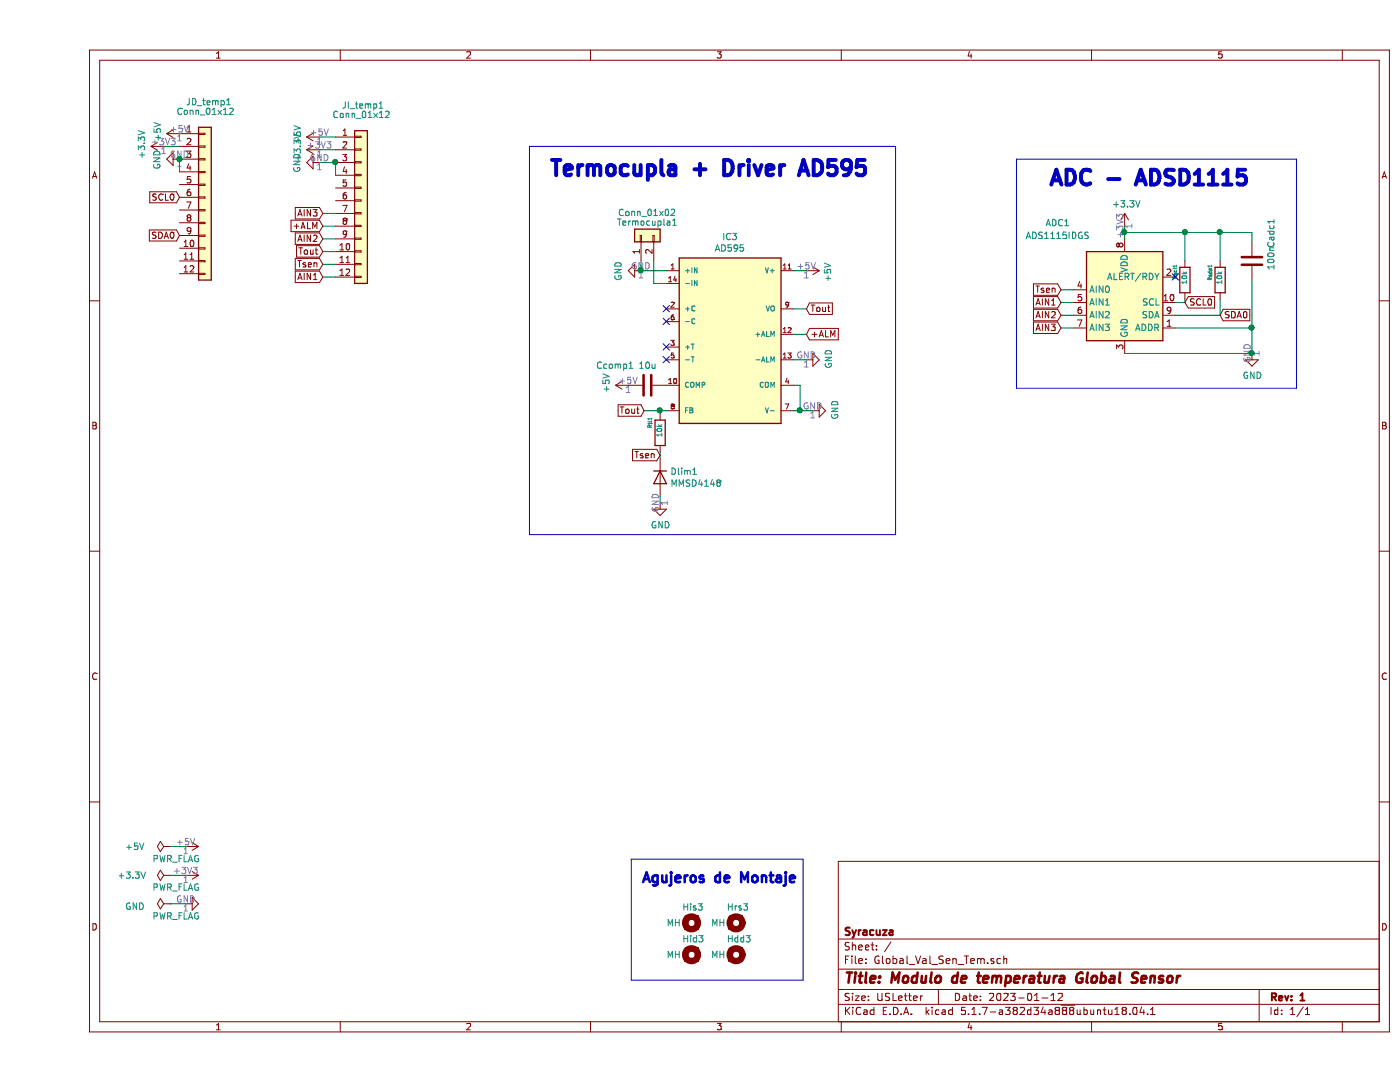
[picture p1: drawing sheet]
EESchema Schematic File Version 4
EELAYER 30 0
EELAYER END
$Descr USLetter 11000 8500
encoding utf-8
Sheet 1 1
Title "Modulo de temperatura Global Sensor"
Date "2023-01-12"
Rev "1"
Comp "Syracuza"
Comment1 ""
Comment2 ""
Comment3 ""
Comment4 ""
$EndDescr
$Comp
L power:PWR_FLAG #FLG01
U 1 1
P 1025 7100
F 0 "#FLG01" H 1025 7175 50  0001 C CNN
F 1 "PWR_FLAG" V 925 7050 50  0000 C CNN
F 2 "" H 1025 7100 50  0001 C CNN
F 3 "~" H 1025 7100 50  0001 C CNN
	1    1025 7100
	0    -1   -1   0   
$EndComp
$Comp
L power:GND #PWR01
U 1 1
P 1150 7100
F 0 "#PWR01" H 1150 6850 50  0001 C CNN
F 1 "GND" V 1125 7500 50  0000 C CNN
F 2 "" H 1150 7100 50  0001 C CNN
F 3 "" H 1150 7100 50  0001 C CNN
	1    1150 7100
	0    -1   -1   0   
$EndComp
Wire Wire Line
	1150 7100 1025 7100
$Comp
L power:PWR_FLAG #FLG02
U 1 1
P 1025 6875
F 0 "#FLG02" H 1025 6950 50  0001 C CNN
F 1 "PWR_FLAG" V 925 6825 50  0000 C CNN
F 2 "" H 1025 6875 50  0001 C CNN
F 3 "~" H 1025 6875 50  0001 C CNN
	1    1025 6875
	0    -1   -1   0   
$EndComp
$Comp
L power:+3.3V #PWR02
U 1 1
P 1150 6875
F 0 "#PWR02" H 1150 6725 50  0001 C CNN
F 1 "+3.3V" V 1150 6450 50  0000 C CNN
F 2 "" H 1150 6875 50  0001 C CNN
F 3 "" H 1150 6875 50  0001 C CNN
	1    1150 6875
	0    1    1    0   
$EndComp
Wire Wire Line
	1150 6875 1025 6875
$Comp
L power:+5V #PWR07
U 1 1
P 1150 6650
F 0 "#PWR07" H 1150 6500 50  0001 C CNN
F 1 "+5V" V 1150 6250 50  0000 C CNN
F 2 "" H 1150 6650 50  0001 C CNN
F 3 "" H 1150 6650 50  0001 C CNN
	1    1150 6650
	0    1    1    0   
$EndComp
$Comp
L power:PWR_FLAG #FLG03
U 1 1
P 1025 6650
F 0 "#FLG03" H 1025 6725 50  0001 C CNN
F 1 "PWR_FLAG" V 925 6600 50  0000 C CNN
F 2 "" H 1025 6650 50  0001 C CNN
F 3 "~" H 1025 6650 50  0001 C CNN
	1    1025 6650
	0    -1   -1   0   
$EndComp
Wire Wire Line
	1150 6650 1025 6650
$Comp
L Mechanical:MountingHole Hid3
U 1 1
P 5125 7500
F 0 "Hid3" H 5050 7625 50  0000 L CNN
F 1 "MH" H 4925 7500 50  0000 L CNN
F 2 "MountingHole:MountingHole_2.2mm_M2_DIN965" H 5125 7500 50  0001 C CNN
F 3 "~" H 5125 7500 50  0001 C CNN
	1    5125 7500
	1    0    0    -1  
$EndComp
$Comp
L Mechanical:MountingHole His3
U 1 1
P 5125 7250
F 0 "His3" H 5050 7375 50  0000 L CNN
F 1 "MH" H 4925 7250 50  0000 L CNN
F 2 "MountingHole:MountingHole_2.2mm_M2_DIN965" H 5125 7250 50  0001 C CNN
F 3 "~" H 5125 7250 50  0001 C CNN
	1    5125 7250
	1    0    0    -1  
$EndComp
$Comp
L Mechanical:MountingHole Hdd3
U 1 1
P 5475 7500
F 0 "Hdd3" H 5400 7625 50  0000 L CNN
F 1 "MH" H 5275 7500 50  0000 L CNN
F 2 "MountingHole:MountingHole_2.2mm_M2_DIN965" H 5475 7500 50  0001 C CNN
F 3 "~" H 5475 7500 50  0001 C CNN
	1    5475 7500
	1    0    0    -1  
$EndComp
$Comp
L Mechanical:MountingHole Hrs3
U 1 1
P 5475 7250
F 0 "Hrs3" H 5400 7375 50  0000 L CNN
F 1 "MH" H 5275 7250 50  0000 L CNN
F 2 "MountingHole:MountingHole_2.2mm_M2_DIN965" H 5475 7250 50  0001 C CNN
F 3 "~" H 5475 7250 50  0001 C CNN
	1    5475 7250
	1    0    0    -1  
$EndComp
$Comp
L Connector_Generic:Conn_01x12 JD_temp1
U 1 1
P 1300 1550
F 0 "JD_temp1" H 1150 2300 50  0000 L CNN
F 1 "Conn_01x12" H 1075 2225 50  0000 L CNN
F 2 "Connector_PinSocket_2.00mm:PinSocket_1x12_P2.00mm_Vertical" H 1300 1550 50  0001 C CNN
F 3 "~" H 1300 1550 50  0001 C CNN
	1    1300 1550
	1    0    0    -1  
$EndComp
$Comp
L Connector_Generic:Conn_01x12 JI_temp1
U 1 1
P 2525 1575
F 0 "JI_temp1" H 2375 2325 50  0000 L CNN
F 1 "Conn_01x12" H 2300 2250 50  0000 L CNN
F 2 "Connector_PinSocket_2.00mm:PinSocket_1x12_P2.00mm_Vertical" H 2525 1575 50  0001 C CNN
F 3 "~" H 2525 1575 50  0001 C CNN
	1    2525 1575
	1    0    0    -1  
$EndComp
$Comp
L power:+5V #PWR019
U 1 1
P 1100 1050
F 0 "#PWR019" H 1100 900 50  0001 C CNN
F 1 "+5V" H 1115 1223 50  0000 C CNN
F 2 "" H 1100 1050 50  0001 C CNN
F 3 "" H 1100 1050 50  0001 C CNN
	1    1100 1050
	0    -1   -1   0   
$EndComp
Wire Wire Line
	6025 2425 5925 2425
Text GLabel 4875 3575 0    50   Input ~ 0
Tsen
$Comp
L power:+5V #PWR0130
U 1 1
P 6025 2125
F 0 "#PWR0130" H 6025 1975 50  0001 C CNN
F 1 "+5V" H 6040 2298 50  0000 C CNN
F 2 "" H 6025 2125 50  0001 C CNN
F 3 "" H 6025 2125 50  0001 C CNN
	1    6025 2125
	0    1    1    0   
$EndComp
Wire Wire Line
	6025 2125 5925 2125
NoConn ~ 4925 2425
NoConn ~ 4925 2725
NoConn ~ 4925 2825
NoConn ~ 4925 2525
$Comp
L power:+5V #PWR020
U 1 1
P 4625 3025
F 0 "#PWR020" H 4625 2875 50  0001 C CNN
F 1 "+5V" H 4640 3198 50  0000 C CNN
F 2 "" H 4625 3025 50  0001 C CNN
F 3 "" H 4625 3025 50  0001 C CNN
	1    4625 3025
	0    -1   -1   0   
$EndComp
$Comp
L Device:C Ccomp1
U 1 1
P 4775 3025
F 0 "Ccomp1" V 4925 3125 50  0000 L CNN
F 1 "10u" V 4925 2950 50  0000 L CNN
F 2 "Capacitor_Tantalum_SMD:CP_EIA-3216-10_Kemet-I_Pad1.58x1.35mm_HandSolder" H 4813 2875 50  0001 C CNN
F 3 "~" H 4775 3025 50  0001 C CNN
	1    4775 3025
	0    -1   -1   0   
$EndComp
$Comp
L power:GND #PWR0131
U 1 1
P 1100 1250
F 0 "#PWR0131" H 1100 1000 50  0001 C CNN
F 1 "GND" H 1105 1077 50  0000 C CNN
F 2 "" H 1100 1250 50  0001 C CNN
F 3 "" H 1100 1250 50  0001 C CNN
	1    1100 1250
	0    1    1    0   
$EndComp
Wire Wire Line
	1100 1350 1100 1250
Connection ~ 1100 1250
$Comp
L power:+3.3V #PWR0134
U 1 1
P 8525 1775
F 0 "#PWR0134" H 8525 1625 50  0001 C CNN
F 1 "+3.3V" H 8540 1948 50  0000 C CNN
F 2 "" H 8525 1775 50  0001 C CNN
F 3 "" H 8525 1775 50  0001 C CNN
	1    8525 1775
	1    0    0    -1  
$EndComp
$Comp
L Device:C Cadc1
U 1 1
P 9525 2050
F 0 "Cadc1" V 9675 2150 50  0000 L CNN
F 1 "100n" V 9675 1975 50  0000 L CNN
F 2 "Capacitor_Tantalum_SMD:CP_EIA-3216-10_Kemet-I_Pad1.58x1.35mm_HandSolder" H 9563 1900 50  0001 C CNN
F 3 "~" H 9525 2050 50  0001 C CNN
	1    9525 2050
	1    0    0    -1  
$EndComp
Wire Wire Line
	8525 1875 8525 1825
Wire Wire Line
	9525 1825 9525 1900
Connection ~ 8525 1825
Wire Wire Line
	8525 1825 8525 1775
Wire Wire Line
	8525 2775 9525 2775
Wire Wire Line
	9525 2775 9525 2575
$Comp
L power:GND #PWR0135
U 1 1
P 9525 2775
F 0 "#PWR0135" H 9525 2525 50  0001 C CNN
F 1 "GND" H 9530 2602 50  0000 C CNN
F 2 "" H 9525 2775 50  0001 C CNN
F 3 "" H 9525 2775 50  0001 C CNN
	1    9525 2775
	1    0    0    -1  
$EndComp
Connection ~ 9525 2775
$Comp
L Analog_ADC:ADS1115IDGS ADC1
U 1 1
P 8525 2375
F 0 "ADC1" H 8000 3000 50  0000 C CNN
F 1 "ADS1115IDGS" H 8000 2900 50  0000 C CNN
F 2 "Package_SO:TSSOP-10_3x3mm_P0.5mm" H 8525 1875 50  0001 C CNN
F 3 "http://www.ti.com/lit/ds/symlink/ads1113.pdf" H 8475 1475 50  0001 C CNN
	1    8525 2375
	1    0    0    -1  
$EndComp
Wire Wire Line
	8925 2575 9525 2575
Connection ~ 9525 2575
NoConn ~ 8925 2175
$Comp
L power:GND #PWR0136
U 1 1
P 6075 3225
F 0 "#PWR0136" H 6075 2975 50  0001 C CNN
F 1 "GND" H 6080 3052 50  0000 C CNN
F 2 "" H 6075 3225 50  0001 C CNN
F 3 "" H 6075 3225 50  0001 C CNN
	1    6075 3225
	0    -1   -1   0   
$EndComp
$Comp
L Connector_Generic:Conn_01x02 Termocupla1
U 1 1
P 4725 1850
F 0 "Termocupla1" V 4825 1800 50  0000 C CNN
F 1 "Conn_01x02" V 4900 1800 50  0000 C CNN
F 2 "My_Footprints:thrmoK-F" H 4725 1850 50  0001 C CNN
F 3 "~" H 4725 1850 50  0001 C CNN
	1    4725 1850
	0    -1   -1   0   
$EndComp
Wire Wire Line
	4925 2125 4725 2125
Wire Wire Line
	4725 2125 4725 2050
Wire Wire Line
	4925 2225 4825 2225
Wire Wire Line
	4825 2225 4825 2050
$Comp
L power:GND #PWR0137
U 1 1
P 4725 2125
F 0 "#PWR0137" H 4725 1875 50  0001 C CNN
F 1 "GND" H 4730 1952 50  0000 C CNN
F 2 "" H 4725 2125 50  0001 C CNN
F 3 "" H 4725 2125 50  0001 C CNN
	1    4725 2125
	0    1    1    0   
$EndComp
Connection ~ 4725 2125
Wire Wire Line
	6075 3225 5975 3225
Wire Wire Line
	5925 3025 5975 3025
Wire Wire Line
	5975 3025 5975 3225
Connection ~ 5975 3225
Wire Wire Line
	5975 3225 5925 3225
$Comp
L Device:R Rsda1
U 1 1
P 9275 2200
F 0 "Rsda1" V 9350 2075 28  0000 L CNN
F 1 "10k" V 9275 2125 39  0000 L CNN
F 2 "Resistor_SMD:R_1206_3216Metric_Pad1.30x1.75mm_HandSolder" V 9205 2200 50  0001 C CNN
F 3 "~" H 9275 2200 50  0001 C CNN
	1    9275 2200
	-1   0    0    1   
$EndComp
$Comp
L Diode:MMSD4148 Dlim1
U 1 1
P 4875 3750
F 0 "Dlim1" V 4829 3830 50  0000 L CNN
F 1 "MMSD4148" V 4920 3830 50  0000 L CNN
F 2 "Diode_SMD:D_SOD-123" H 4875 3575 50  0001 C CNN
F 3 "https://www.onsemi.com/pub/Collateral/MMSD4148T1-D.PDF" H 4875 3750 50  0001 C CNN
	1    4875 3750
	0    1    1    0   
$EndComp
$Comp
L Device:R Rtl1
U 1 1
P 4875 3400
F 0 "Rtl1" V 4950 3275 28  0000 L CNN
F 1 "10k" V 4875 3325 39  0000 L CNN
F 2 "Resistor_SMD:R_1206_3216Metric_Pad1.30x1.75mm_HandSolder" V 4805 3400 50  0001 C CNN
F 3 "~" H 4875 3400 50  0001 C CNN
	1    4875 3400
	-1   0    0    1   
$EndComp
Wire Wire Line
	4875 3250 4875 3225
Wire Wire Line
	4875 3225 4925 3225
Wire Wire Line
	4875 3600 4875 3550
Wire Wire Line
	9525 2575 9525 2200
$Comp
L power:GND #PWR0138
U 1 1
P 4875 3950
F 0 "#PWR0138" H 4875 3700 50  0001 C CNN
F 1 "GND" H 4880 3777 50  0000 C CNN
F 2 "" H 4875 3950 50  0001 C CNN
F 3 "" H 4875 3950 50  0001 C CNN
	1    4875 3950
	1    0    0    -1  
$EndComp
Wire Wire Line
	4875 3950 4875 3900
Text GLabel 8025 2275 0    50   Input ~ 0
Tsen
Wire Wire Line
	8125 2275 8025 2275
Text GLabel 2225 2075 0    50   Input ~ 0
Tsen
Text GLabel 6025 2425 2    50   Input ~ 0
Tout
Text GLabel 4750 3225 0    50   Input ~ 0
Tout
Wire Wire Line
	4875 3225 4750 3225
Connection ~ 4875 3225
Text GLabel 8025 2375 0    50   Input ~ 0
AIN1
Wire Wire Line
	8125 2375 8025 2375
Text GLabel 2225 2175 0    50   Input ~ 0
AIN1
Wire Wire Line
	2325 2175 2225 2175
Wire Wire Line
	2225 1975 2325 1975
Text GLabel 2225 1975 0    50   Input ~ 0
Tout
Text GLabel 1100 1550 0    50   Input ~ 0
SCL0
Text GLabel 1100 1850 0    50   Input ~ 0
SDA0
Text GLabel 9275 2475 2    50   Input ~ 0
SDA0
Wire Wire Line
	8925 2475 9275 2475
Wire Wire Line
	9275 2475 9275 2350
Wire Wire Line
	9275 2050 9275 1825
Connection ~ 9275 1825
Wire Wire Line
	9275 1825 9525 1825
$Comp
L Device:R Rscl1
U 1 1
P 9000 2200
F 0 "Rscl1" V 9075 2075 28  0000 L CNN
F 1 "10k" V 9000 2125 39  0000 L CNN
F 2 "Resistor_SMD:R_1206_3216Metric_Pad1.30x1.75mm_HandSolder" V 8930 2200 50  0001 C CNN
F 3 "~" H 9000 2200 50  0001 C CNN
	1    9000 2200
	-1   0    0    1   
$EndComp
Wire Wire Line
	8525 1825 9000 1825
Wire Wire Line
	9000 2050 9000 1825
Connection ~ 9000 1825
Wire Wire Line
	9000 1825 9275 1825
Wire Wire Line
	9000 2350 9000 2375
Wire Wire Line
	9000 2375 8925 2375
Text GLabel 9000 2375 2    50   Input ~ 0
SCL0
Text GLabel 8025 2575 0    50   Input ~ 0
AIN3
Wire Wire Line
	8125 2575 8025 2575
Text GLabel 2225 1675 0    50   Input ~ 0
AIN3
Wire Wire Line
	2325 2075 2225 2075
Wire Wire Line
	2325 1875 2225 1875
Text GLabel 8025 2475 0    50   Input ~ 0
AIN2
Wire Wire Line
	8125 2475 8025 2475
Text GLabel 2225 1875 0    50   Input ~ 0
AIN2
Wire Wire Line
	2325 1675 2225 1675
$Comp
L power:GND #PWR0139
U 1 1
P 6025 2825
F 0 "#PWR0139" H 6025 2575 50  0001 C CNN
F 1 "GND" H 6030 2652 50  0000 C CNN
F 2 "" H 6025 2825 50  0001 C CNN
F 3 "" H 6025 2825 50  0001 C CNN
	1    6025 2825
	0    -1   -1   0   
$EndComp
Wire Wire Line
	6025 2825 5925 2825
Text GLabel 6025 2625 2    50   Input ~ 0
+ALM
Wire Wire Line
	6025 2625 5925 2625
Text GLabel 2225 1775 0    50   Input ~ 0
+ALM
Wire Wire Line
	2325 1775 2225 1775
$Comp
L power:GND #PWR0140
U 1 1
P 2200 1275
F 0 "#PWR0140" H 2200 1025 50  0001 C CNN
F 1 "GND" H 2205 1102 50  0000 C CNN
F 2 "" H 2200 1275 50  0001 C CNN
F 3 "" H 2200 1275 50  0001 C CNN
	1    2200 1275
	0    1    1    0   
$EndComp
Wire Wire Line
	2325 1275 2200 1275
Wire Wire Line
	2325 1375 2325 1275
Connection ~ 2325 1275
$Comp
L power:+5V #PWR021
U 1 1
P 2200 1075
F 0 "#PWR021" H 2200 925 50  0001 C CNN
F 1 "+5V" H 2215 1248 50  0000 C CNN
F 2 "" H 2200 1075 50  0001 C CNN
F 3 "" H 2200 1075 50  0001 C CNN
	1    2200 1075
	0    -1   -1   0   
$EndComp
Wire Wire Line
	2325 1075 2200 1075
$Comp
L power:+3.3V #PWR0141
U 1 1
P 2200 1175
F 0 "#PWR0141" H 2200 1025 50  0001 C CNN
F 1 "+3.3V" H 2215 1348 50  0000 C CNN
F 2 "" H 2200 1175 50  0001 C CNN
F 3 "" H 2200 1175 50  0001 C CNN
	1    2200 1175
	0    -1   -1   0   
$EndComp
Wire Wire Line
	2325 1175 2200 1175
$Comp
L power:+3.3V #PWR0142
U 1 1
P 975 1150
F 0 "#PWR0142" H 975 1000 50  0001 C CNN
F 1 "+3.3V" H 990 1323 50  0000 C CNN
F 2 "" H 975 1150 50  0001 C CNN
F 3 "" H 975 1150 50  0001 C CNN
	1    975  1150
	0    -1   -1   0   
$EndComp
Wire Wire Line
	1100 1150 975  1150
$Comp
L Baterias_administradores:AD595 IC3
U 1 1
P 5425 2625
F 0 "IC3" H 5425 3392 50  0000 C CNN
F 1 "AD595" H 5425 3301 50  0000 C CNN
F 2 "Package_DIP:DIP-14_W7.62mm_LongPads" H 5425 2625 50  0001 L BNN
F 3 "" H 5425 2625 50  0001 L BNN
	1    5425 2625
	1    0    0    -1  
$EndComp
Text Notes 4000 1400 0    118  ~ 24
Termocupla + Driver AD595
Wire Notes Line style solid
	3850 1150 6725 1150
Wire Notes Line style solid
	6725 1150 6725 4200
Wire Notes Line style solid
	6725 4200 3850 4200
Wire Notes Line style solid
	3850 4200 3850 1150
Wire Notes Line style solid
	6000 6750 6000 7700
Wire Notes Line style solid
	6000 7700 4650 7700
Text Notes 7925 1475 0    118  ~ 24
ADC - ADSD1115
Wire Notes Line style solid
	7675 1250 9875 1250
Wire Notes Line style solid
	9875 1250 9875 3050
Wire Notes Line style solid
	9875 3050 7675 3050
Wire Notes Line style solid
	7675 3050 7675 1250
Wire Notes Line style solid
	4650 7700 4650 6750
Wire Notes Line style solid
	4650 6750 6000 6750
Text Notes 4725 6950 0    79   ~ 16
Agujeros de Montaje
$EndSCHEMATC
